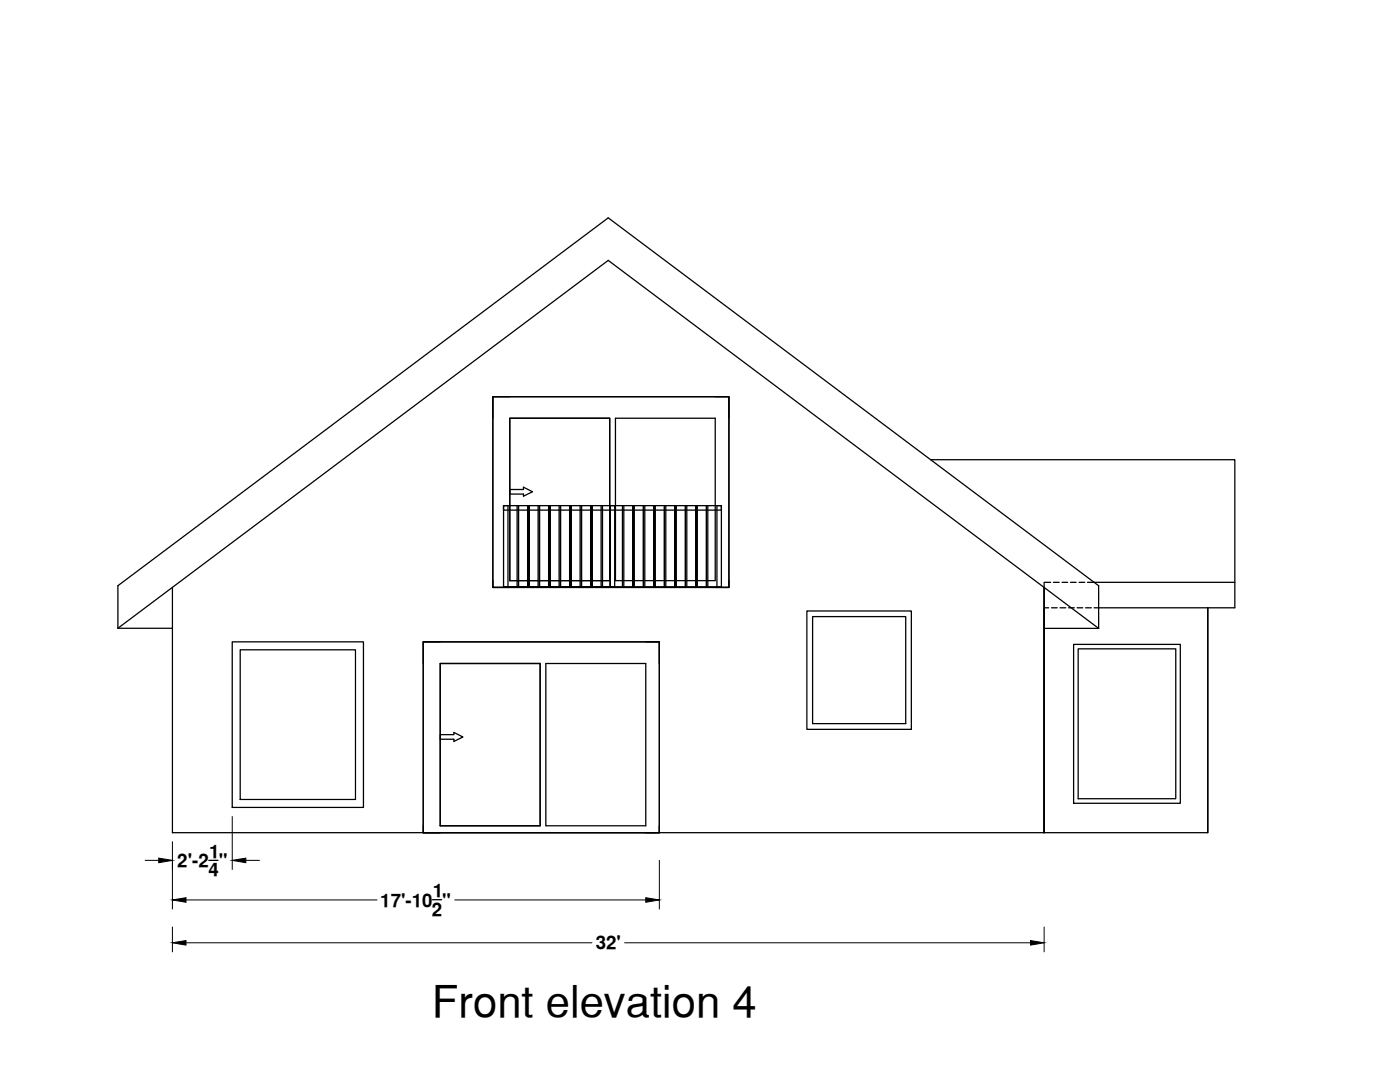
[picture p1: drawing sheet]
<svg xmlns="http://www.w3.org/2000/svg" width="279mm" height="216mm" viewBox="0 0 279 216" stroke-linecap="round" stroke-linejoin="round" font-family="sans-serif">
<!-- layer: 0 -->
<g fill="none" stroke="#000" stroke-width=".25">
<path d="M101.7 79.2h-3.3v38M142.7 79.2h2.8v38h-2.8M98.4 83.5v-4.3h47.1v4.3M101.7 83.5h20v32.4h-20zM101.7 97.7h2.8v-.5l1.8 .9-1.8 .9v-.4h-2.8zM122.8 83.5h19.9v32.4h-19.9zM185.7 91.7h60.7v29.6h-28.1M34.4 117.2v49h174M98.4 117.2v-38h47.1v38h-47.1h3.3M98.4 115.9v1.3M100.5 100.9h.9v16.3h-.9zM100.5 100.9h43.5v.9h-43.5z"/>
<path d="M103.2 100.9v16.3M103.5 100.9v16.3M105.3 100.9v16.3M105.6 100.9v16.3v-16.3M107.4 100.9v16.3M107.7 100.9v16.3v-16.3M109.5 100.9v16.3M109.8 100.9v16.3v-16.3M111.6 100.9v16.3M111.9 100.9v16.3v-16.3M113.7 100.9v16.3M114 100.9v16.3v-16.3"/>
<path d="M115.8 100.9v16.3M116 100.9v16.3v-16.3M117.9 100.9v16.3M118.1 100.9v16.3v-16.3M120 100.9v16.3M120.2 100.9v16.3M121.8 100.9h.9v16.3h-.9v-16.3v16.3M122.2 117.2h-21.7h43.5M122.3 117.1h-21.8h43.5M124.2 100.9v16.3M124.5 100.9v16.3M126.3 100.9v16.3v-16.3"/>
<path d="M126.6 100.9v16.3M128.4 100.9v16.3v-16.3M128.7 100.9v16.3M130.5 100.9v16.3v-16.3M130.8 100.9v16.3M132.6 100.9v16.3v-16.3M132.9 100.9v16.3M134.7 100.9v16.3v-16.3M135 100.9v16.3M136.8 100.9v16.3v-16.3M137.1 100.9v16.3M138.9 100.9v16.3v-16.3"/>
<path d="M139.2 100.9v16.3M141 100.9v16.3M141.3 100.9v16.3M143.1 100.9h.9v16.3h-.9zM145.5 115.9v1.3h-47.1M209.7 116.2h-1.3v50M210.2 116.2h1.2M212 116.2h1.1M213.6 116.2h1.2M215.3 116.2h1.2M217 116.2h29.4M23.5 125.4v-8.5l97.9-73.4 97.9 73.4v8.5"/>
<path d="M23.5 125.4l97.9-73.4 97.9 73.4M23.5 125.4h10.9M46.3 128.1h26.2v33h-26.2zM47.9 129.7h23v29.8h-23zM84.5 132.4v-4.3h47.1v4.3M87.9 128.1h-3.4v38.1M87.9 132.4h19.9v32.4h-19.9zM108.9 132.4h20v32.4h-20zM128.9 128.1h2.7v38.1M161 121.9h20.9v23.6h-20.9zM162.2 123h18.6v21.4h-18.6zM208.4 125.4h10.9"/>
<path d="M209.3 121.3h-.9v44.9M209.9 121.3h1.1M211.6 121.3h1.1M213.2 121.3h1.2M214.3 128.6h21.3v31.7h-21.3zM215 121.3h1.1M215.2 129.5h19.4v29.9h-19.4zM216.7 121.3h1.1M87.9 146.6h2.7v-.5l1.8 1-1.8 .8v-.4h-2.7zM41.7 171.7h1.8M84.5 166.2v-38.1h47.1v38.1h-47.1h3.4M84.5 164.8v1.4"/>
<path d="M86.3 179.5h1.8M131.6 164.8v1.4h-47.1M208.4 166.2h32.6v-44.9v44.9"/>
</g>
<path d="M29 171.7h2.7M34.4 168v13.4M37.1 179.6h38.1M46.3 162.9v10.6M49.1 171.7h2.7M90.8 179.6h38.1M131.6 171.7v9.7M34.4 185v4.9M37.1 188.1h81M124.7 188.1h81M208.4 185v4.9" fill="none" stroke="#000" stroke-width=".2"/>
<path d="M31.7 171.2l2.7 .5-2.7 .4zM34.4 179.6l2.7-.5v.9zM46.3 171.7l2.8-.5v.9zM128.9 179.1l2.7 .5-2.7 .4zM34.4 188.1l2.7-.4v.9zM205.7 187.7l2.7 .4-2.7 .5z" fill="#000" stroke="#000" stroke-width=".2"/>
<text font-size="8.7" x="86.2" y="203">Front elevation 4</text>
<g font-size="3.7">
<text x="35.4" y="173.1">2'-2 &quot;</text>
<text x="41.8" y="171.2">1</text>
<text x="41.6" y="174.8">4</text>
<text x="86.4" y="179.1">1</text>
<text x="75.9" y="180.9">17'-10 &quot;</text>
<text x="86.2" y="182.7">2</text>
<text x="118.9" y="189.5">32'</text>
</g>
</svg>
